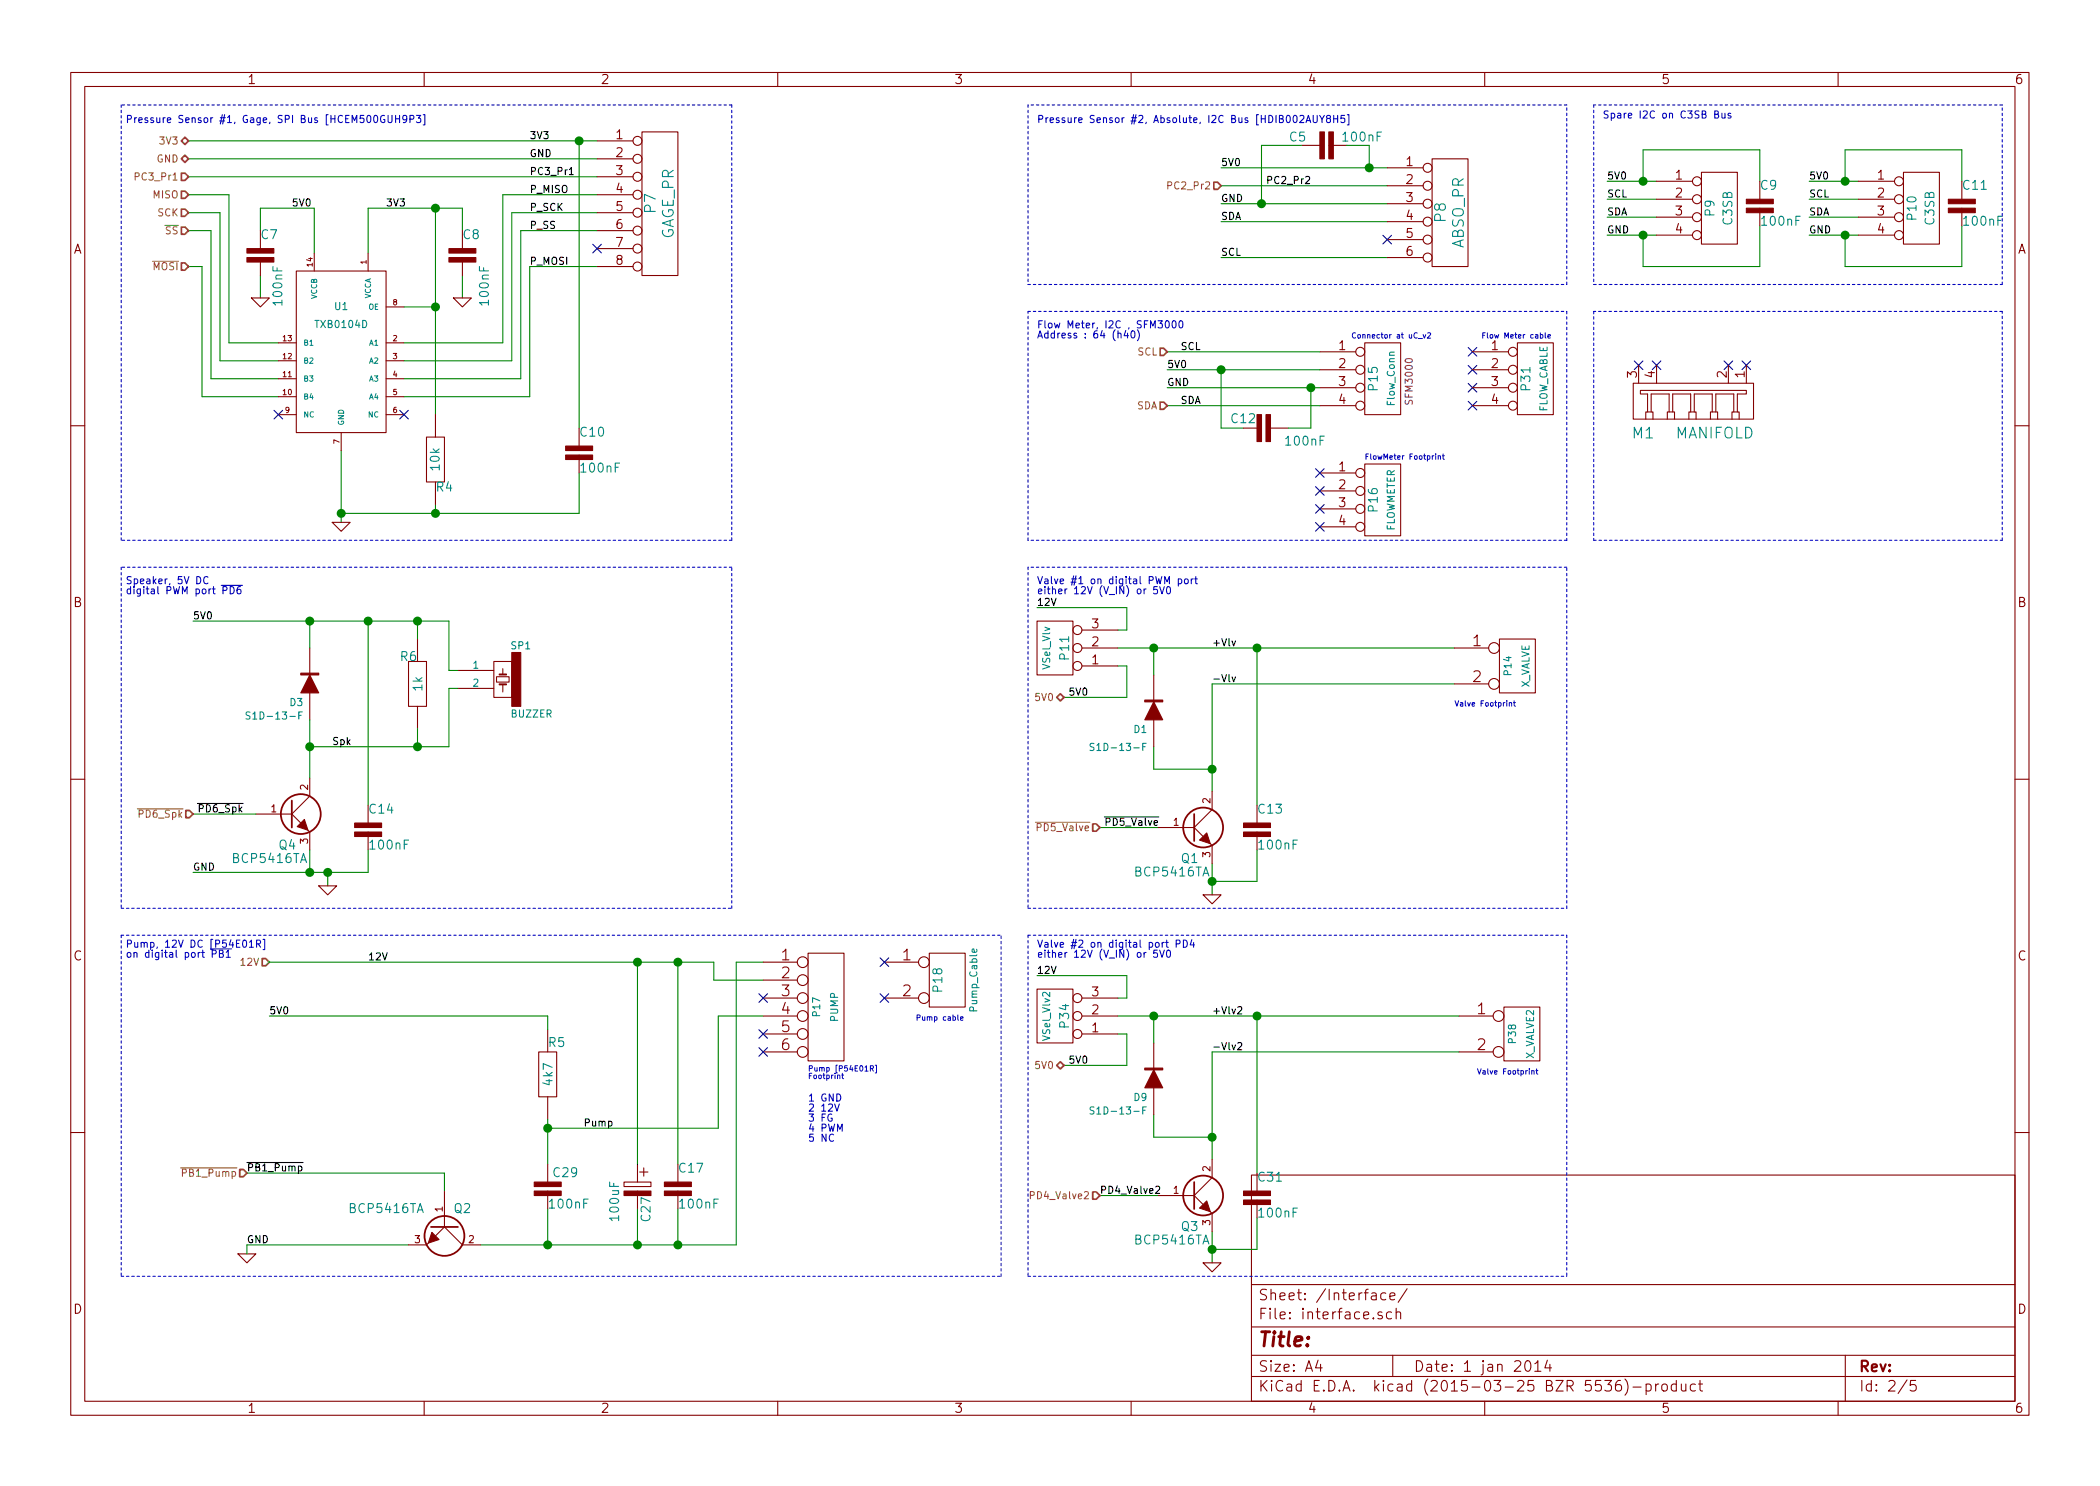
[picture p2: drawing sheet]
EESchema Schematic File Version 2
LIBS:Conn-raspberry
LIBS:power
LIBS:uControl
LIBS:uControl_v3-cache
EELAYER 27 0
EELAYER END
$Descr A4 11693 8268
encoding utf-8
Sheet 2 5
Title ""
Date "1 jan 2014"
Rev ""
Comp ""
Comment1 ""
Comment2 ""
Comment3 ""
Comment4 ""
$EndDescr
Wire Wire Line
	6750 3800 8100 3800
Connection ~ 7000 3600
Connection ~ 6425 3600
Wire Wire Line
	6225 3600 8100 3600
Connection ~ 7025 1125
Wire Wire Line
	7025 1125 7025 800 
Wire Wire Line
	7025 800  7250 800 
Wire Notes Line
	675  575  675  3000
Connection ~ 3225 775 
Wire Wire Line
	3225 2375 3225 775 
Wire Notes Line
	11150 575  8875 575 
Wire Wire Line
	9800 1000 9800 825 
Wire Wire Line
	9800 825  9150 825 
Connection ~ 9150 1000
Wire Wire Line
	9150 825  9150 1000
Wire Wire Line
	8950 1200 9225 1200
Wire Wire Line
	8950 1000 9225 1000
Connection ~ 1900 2850
Wire Wire Line
	2425 2800 2425 2850
Connection ~ 2425 1150
Wire Wire Line
	2250 1700 2425 1700
Connection ~ 6800 2050
Wire Wire Line
	6800 2050 6800 2375
Wire Wire Line
	6800 2375 6925 2375
Connection ~ 7625 925 
Wire Wire Line
	7625 800  7625 925 
Wire Wire Line
	1450 1275 1450 1150
Wire Wire Line
	1450 1150 1750 1150
Wire Wire Line
	2575 1150 2575 1275
Wire Wire Line
	2050 1150 2575 1150
Wire Wire Line
	1900 2500 1900 2900
Wire Wire Line
	1050 1275 1175 1275
Wire Wire Line
	1175 1275 1175 2100
Wire Wire Line
	1175 2100 1550 2100
Wire Wire Line
	1050 1075 1275 1075
Wire Wire Line
	1275 1075 1275 1900
Wire Wire Line
	1275 1900 1550 1900
Wire Wire Line
	2250 2000 2850 2000
Wire Wire Line
	2850 2000 2850 1175
Wire Wire Line
	2850 1175 3325 1175
Wire Wire Line
	2250 2200 2950 2200
Wire Wire Line
	2950 2200 2950 1475
Wire Wire Line
	1375 6925 2275 6925
Wire Wire Line
	2675 6925 4100 6925
Wire Wire Line
	5775 3375 6275 3375
Wire Wire Line
	6275 3375 6275 3500
Wire Wire Line
	6275 3500 6225 3500
Connection ~ 6750 4275
Wire Wire Line
	6425 4150 6425 4275
Wire Wire Line
	6750 4800 6750 4975
Wire Wire Line
	6750 3800 6750 4400
Wire Wire Line
	6500 2150 7350 2150
Wire Wire Line
	6500 1950 7350 1950
Wire Wire Line
	2950 1475 3325 1475
Wire Wire Line
	3325 875  1050 875 
Wire Wire Line
	1050 775  3325 775 
Wire Wire Line
	1050 975  3325 975 
Wire Wire Line
	6500 2050 7350 2050
Wire Wire Line
	6450 4600 6125 4600
Wire Wire Line
	3050 6725 3050 6925
Wire Wire Line
	6425 3750 6425 3600
Wire Wire Line
	6425 4275 6750 4275
Wire Wire Line
	6225 3700 6275 3700
Wire Wire Line
	6275 3700 6275 3875
Wire Wire Line
	6275 3875 5925 3875
Wire Wire Line
	7300 2375 7300 2150
Connection ~ 7300 2150
Wire Wire Line
	7000 4725 7000 4900
Wire Wire Line
	7000 4900 6750 4900
Connection ~ 6750 4900
Wire Wire Line
	6800 1125 7725 1125
Wire Wire Line
	6800 925  7725 925 
Wire Wire Line
	7725 1025 6800 1025
Wire Wire Line
	6800 1225 7725 1225
Wire Wire Line
	6800 1425 7725 1425
Wire Wire Line
	3325 1275 2900 1275
Wire Wire Line
	2900 1275 2900 2100
Wire Wire Line
	2900 2100 2250 2100
Wire Wire Line
	3325 1075 2800 1075
Wire Wire Line
	2800 1075 2800 1900
Wire Wire Line
	2800 1900 2250 1900
Wire Wire Line
	1550 2000 1225 2000
Wire Wire Line
	1225 2000 1225 1175
Wire Wire Line
	1225 1175 1050 1175
Wire Wire Line
	1550 2200 1125 2200
Wire Wire Line
	1125 2200 1125 1475
Wire Wire Line
	1125 1475 1050 1475
Wire Wire Line
	2050 1150 2050 1400
Wire Wire Line
	1750 1150 1750 1400
Wire Wire Line
	2575 1525 2575 1650
Wire Wire Line
	1450 1525 1450 1650
Wire Wire Line
	6500 2250 7350 2250
Wire Wire Line
	2425 1150 2425 2300
Connection ~ 2425 1700
Wire Notes Line
	8725 5050 8725 3150
Wire Notes Line
	5725 3150 5725 5050
Wire Wire Line
	8950 1100 9225 1100
Wire Wire Line
	8950 1300 9225 1300
Wire Wire Line
	9150 1300 9150 1475
Connection ~ 9150 1300
Wire Wire Line
	9150 1475 9800 1475
Wire Wire Line
	9800 1475 9800 1250
Wire Wire Line
	3225 2850 3225 2625
Wire Wire Line
	1900 2850 3225 2850
Connection ~ 2425 2850
Wire Notes Line
	4075 575  4075 3000
Wire Wire Line
	10925 1250 10925 1475
Wire Wire Line
	10925 1475 10275 1475
Connection ~ 10275 1300
Wire Wire Line
	10275 1475 10275 1300
Wire Wire Line
	10075 1300 10350 1300
Wire Wire Line
	10075 1100 10350 1100
Wire Wire Line
	10075 1000 10350 1000
Wire Wire Line
	10075 1200 10350 1200
Wire Wire Line
	10275 1000 10275 825 
Connection ~ 10275 1000
Wire Wire Line
	10275 825  10925 825 
Wire Wire Line
	10925 825  10925 1000
Wire Wire Line
	7000 3600 7000 4475
Wire Notes Line
	11150 1725 8875 1725
$Comp
L C_POL_1 C27
U 1 1
P 3550 6575
F 0 "C27" V 3600 6350 50  0000 L CNN
F 1 "100uF" V 3425 6350 50  0000 L CNN
F 2 "C_ELCO_SMD" H 3150 6550 50  0001 C CNN
F 3 "" H 3550 6575 60  0001 C CNN
F 4 "CAP ALUM 100UF 16V 20% RADIAL" H 3550 6775 60  0001 L CNN "Field4"
F 5 "100u,16V" H 3550 6875 60  0001 L CNN "Field5"
F 6 "Radial, Can, 6.3mm dia" H 3550 6975 60  0001 L CNN "Field6"
F 7 "Panasonic Electronic Components" H 3550 7075 60  0001 L CNN "Field7"
F 8 "ECE-A1CKA101" H 3550 7175 60  0001 L CNN "Field8"
F 9 "Digikey" H 3550 7275 60  0001 L CNN "Field9"
F 10 "P833-ND" H 3550 7375 60  0001 L CNN "Field10"
F 11 "http://www.digikey.com/product-detail/en/ECE-A1CKA101/P833-ND/44757?cur=USD" H 3550 7475 60  0001 L CNN "Field11"
	1    3550 6575
	1    0    0    -1  
$EndComp
Text Notes 8250 1875 0    30   ~ 0
Flow Meter cable
NoConn ~ 8200 2250
NoConn ~ 8200 2150
NoConn ~ 8200 2050
NoConn ~ 8200 1950
$Comp
L CONN_4 P9
U 1 1
P 9575 1150
F 0 "P9" V 9525 1150 50  0000 C CNN
F 1 "C3SB" V 9625 1150 50  0000 C CNN
F 2 "pin_strip_4-90" H 9575 1150 60  0001 C CNN
F 3 "" H 9575 1150 60  0001 C CNN
F 4 "CONN HEADER 16POS .100 R/A 30AU" H 9575 1250 60  0001 L CNN "Field4"
F 5 "Header, Unshrouded, Male pin," H 9575 1350 60  0001 L CNN "Field5"
F 6 "0.1\" right angle" H 9575 1450 60  0001 L CNN "Field6"
F 7 "FCI" H 9575 1550 60  0001 L CNN "Field7"
F 8 "68016-116HLF" H 9575 1650 60  0001 L CNN "Field8"
F 9 "Digikey" H 9575 1750 60  0001 L CNN "Field9"
F 10 "609-3317-ND" H 9575 1850 60  0001 L CNN "Field10"
F 11 "http://www.digikey.com/product-detail/en/68016-116HLF/609-3317-ND/1878554" H 9575 1950 60  0001 L CNN "Field11"
	1    9575 1150
	1    0    0    -1  
$EndComp
$Comp
L TXB0104D U1
U 1 1
P 1900 2100
F 0 "U1" H 1900 2500 40  0000 C CNN
F 1 "TXB0104D" H 1900 2400 40  0000 C CNN
F 2 "TXB0104D" H 1900 2500 40  0001 C CNN
F 3 "" H 1900 2100 60  0001 C CNN
F 4 "IC VOLT-LEVEL TRANSLATOR 14-SOIC" H 1900 2600 60  0001 L CNN "Field4"
F 5 "Translator, Bidirectional" H 1900 2700 60  0001 L CNN "Field5"
F 6 "14-SOIC (0.154\", 3.90mm Width)" H 1900 2800 60  0001 L CNN "Field6"
F 7 "Texas Instruments" H 1900 2900 60  0001 L CNN "Field7"
F 8 "TXB0104DR" H 1900 3000 60  0001 L CNN "Field8"
F 9 "Digikey" H 1900 3100 60  0001 L CNN "Field9"
F 10 "296-21928-1-ND" H 1900 3200 60  0001 L CNN "Field10"
F 11 "http://www.digikey.com/product-detail/en/TXB0104DR/296-21928-1-ND/1629281" H 1900 3300 60  0001 L CNN "Field11"
	1    1900 2100
	-1   0    0    -1  
$EndComp
$Comp
L R_10K R4
U 1 1
P 2425 2550
F 0 "R4" H 2375 2700 50  0000 C CNN
F 1 "10k" V 2430 2550 50  0000 C CNN
F 2 "r_0805" V 2530 2550 50  0001 C CNN
F 3 "" H 2425 2550 60  0001 C CNN
F 4 "RES 10K OHM 1/8W 5% CF AXIAL" H 2425 2650 60  0001 L CNN "Field4"
F 5 "0.125W, 1/8W" H 2425 2750 60  0001 L CNN "Field5"
F 6 "Axial" H 2425 2850 60  0001 L CNN "Field6"
F 7 "Stackpole Electronics Inc" H 2425 2950 60  0001 L CNN "Field7"
F 8 "CF18JT10K0" H 2425 3050 60  0001 L CNN "Field8"
F 9 "Digikey" H 2425 3150 60  0001 L CNN "Field9"
F 10 "CF18JT10K0CT-ND" H 2425 3250 60  0001 L CNN "Field10"
F 11 "http://www.digikey.com/product-detail/en/CF18JT10K0/CF18JT10K0CT-ND/2022766?cur=USD" H 2425 3350 60  0001 L CNN "Field11"
	1    2425 2550
	-1   0    0    1   
$EndComp
$Comp
L NPN_TIP112G Q1
U 1 1
P 6650 4600
F 0 "Q1" H 6625 4425 50  0000 C CNN
F 1 "BCP5416TA" H 6525 4350 50  0000 C CNN
F 2 "SOT223" H 6840 4600 30  0001 C CNN
F 3 "" H 6650 4600 60  0001 C CNN
F 4 "TRANS DARL NPN 2A 100V TO220AB" H 6650 4600 60  0001 L CNN "Field4"
F 5 "2A, 100V, 2W" H 6650 4700 60  0001 L CNN "Field5"
F 6 "TO-220-3" H 6650 4800 60  0001 L CNN "Field6"
F 7 "ON Semiconductor" H 6650 4900 60  0001 L CNN "Field7"
F 8 "TIP112G" H 6650 5000 60  0001 L CNN "Field8"
F 9 "Digikey" H 6650 5100 60  0001 L CNN "Field9"
F 10 "TIP112GOS-ND" H 6650 5200 60  0001 L CNN "Field10"
F 11 "http://www.digikey.com/scripts/dksearch/dksus.dll?vendor=0&keywords=TIP112G" H 6650 5300 60  0001 L CNN "Field11"
	1    6650 4600
	1    0    0    -1  
$EndComp
$Comp
L PUMP P17
U 1 1
P 4600 5600
F 0 "P17" V 4550 5600 40  0000 C CNN
F 1 "PUMP" V 4650 5600 40  0000 C CNN
F 2 "Pump_P54E01R_02" V 4750 5600 60  0001 C CNN
F 3 "" H 4600 5600 60  0001 C CNN
F 4 "http://www.xavitech.com/products" H 4600 6400 60  0001 L CNN "Field11"
	1    4600 5600
	1    0    0    -1  
$EndComp
$Comp
L FLOWMETER P16
U 1 1
P 7700 2775
F 0 "P16" V 7650 2775 50  0000 C CNN
F 1 "FLOWMETER" V 7750 2775 40  0000 C CNN
F 2 "FlowMeter_SFM3000" V 7850 2775 40  0001 C CNN
F 3 "" H 7700 2775 60  0001 C CNN
	1    7700 2775
	1    0    0    -1  
$EndComp
$Comp
L X_VALVE P14
U 1 1
P 8450 3700
F 0 "P14" V 8400 3700 40  0000 C CNN
F 1 "X_VALVE" V 8500 3700 40  0000 C CNN
F 2 "X_Valve_2" H 8450 3700 60  0001 L CNN
F 3 "" H 8450 3700 60  0001 C CNN
F 4 "Miniature Pneumatic Solenoid Valve" H 8450 3800 60  0001 L CNN "Field4"
F 5 "3 Port, Direct-acting poppet style" H 8450 3900 60  0001 L CNN "Field5"
F 6 "8mm Solenoid Valve" H 8450 4000 60  0001 L CNN "Field6"
F 7 "Parker Hannifin Corporation" H 8450 4100 60  0001 L CNN "Field7"
F 8 "X-1-05-S-F" H 8450 4200 60  0001 L CNN "Field8"
F 9 "Parker Hannifin Corporation" H 8450 4300 60  0001 L CNN "Field9"
F 10 "X-1-05-S-F" H 8450 4400 60  0001 L CNN "Field10"
F 11 "http://ph.parker.com/webapp/wcs/stores/servlet/Product2_10151_12051_12163_-1_14107_14097___ProductDisplay" H 8450 4500 60  0001 L CNN "Field11"
	1    8450 3700
	1    0    0    -1  
$EndComp
$Comp
L ABSO_PR P8
U 1 1
P 8075 1175
F 0 "P8" V 8025 1175 60  0000 C CNN
F 1 "ABSO_PR" V 8125 1175 60  0000 C CNN
F 2 "HDIB002AUY8H5" V 8250 875 60  0001 L CNN
F 3 "" H 8075 1175 60  0001 C CNN
F 4 "Amplified pressure sensor" H 8075 1175 60  0001 L CNN "Field4"
F 5 "HDI Series" H 8075 1275 60  0001 L CNN "Field5"
F 6 "SMD, 1 port axial" H 8075 1375 60  0001 L CNN "Field6"
F 7 "SensorTechnics" H 8075 1475 60  0001 L CNN "Field7"
F 8 "HDIB002AUY8H5" H 8075 1575 60  0001 L CNN "Field8"
F 9 "SensorTechnics" H 8075 1675 60  0001 L CNN "Field9"
F 10 "HDIB002AUY8H5" H 8075 1775 60  0001 L CNN "Field10"
F 11 "http://www.sensortechnics.com/en/products/pressure-sensors-and-transmitters/amplified-pressure-sensors/hdi/" H 8075 1875 60  0001 L CNN "Field11"
	1    8075 1175
	1    0    0    -1  
$EndComp
$Comp
L GAGE_PR P7
U 1 1
P 3675 1125
F 0 "P7" V 3625 1125 60  0000 C CNN
F 1 "GAGE_PR" V 3725 1125 60  0000 C CNN
F 2 "HCEM500GUH9P3" V 3850 1125 60  0001 C CNN
F 3 "" H 3675 1125 60  0001 C CNN
F 4 "Miniature amplified pressure sensor" H 3675 1225 60  0001 L CNN "Field4"
F 5 "HCE Series" H 3675 1325 60  0001 L CNN "Field5"
F 6 "SMD single port, barbed port" H 3675 1425 60  0001 L CNN "Field6"
F 7 "SensorTechnics" H 3675 1525 60  0001 L CNN "Field7"
F 8 "HCEM500GUH9P3" H 3675 1625 60  0001 L CNN "Field8"
F 9 "SensorTechnics" H 3675 1725 60  0001 L CNN "Field9"
F 10 "HCEM500GUH9P3" H 3675 1825 60  0001 L CNN "Field10"
F 11 "http://www.sensortechnics.com/en/products/pressure-sensors-and-transmitters/amplified-pressure-sensors/hce/" H 3675 1925 60  0001 L CNN "Field11"
	1    3675 1125
	1    0    0    -1  
$EndComp
$Comp
L D_1N4001 D1
U 1 1
P 6425 3950
F 0 "D1" V 6325 4025 40  0000 C CNN
F 1 "S1D-13-F" V 6225 4150 40  0000 C CNN
F 2 "diode-DO214AC" V 6350 4100 40  0001 C CNN
F 3 "" H 6425 3950 60  0001 C CNN
F 4 "DIODE GEN PURPOSE 50V 1A DO41" H 6425 4150 60  0001 L CNN "Field4"
F 5 "50V, 1A" H 6425 4250 60  0001 L CNN "Field5"
F 6 "DO-204AL, DO-41, Axial" H 6425 4350 60  0001 L CNN "Field6"
F 7 "Fairchild Semiconductor" H 6425 4450 60  0001 L CNN "Field7"
F 8 "1N4001" H 6425 4550 60  0001 L CNN "Field8"
F 9 "Digikey" H 6425 4650 60  0001 L CNN "Field9"
F 10 "1N4001FSCT-ND" H 6425 4750 60  0001 L CNN "Field10"
F 11 "http://www.digikey.com/product-detail/en/1N4001/1N4001FSCT-ND/1532742" H 6425 4850 60  0001 L CNN "Field11"
	1    6425 3950
	0    -1   -1   0   
$EndComp
$Comp
L C C5
U 1 1
P 7375 800
F 0 "C5" V 7425 900 50  0000 L CNN
F 1 "100nF" V 7425 475 50  0000 L CNN
F 2 "c_0805" H 7375 800 50  0001 C CNN
F 3 "" H 7375 800 60  0001 C CNN
F 4 "CAP FILM 0.1UF 63VDC RADIAL" H 7375 1000 60  0001 L CNN "Field4"
F 5 "100nF, 63V" H 7375 1100 60  0001 L CNN "Field5"
F 6 "R82" H 7375 1200 60  0001 L CNN "Field6"
F 7 "Kemet" H 7375 1300 60  0001 L CNN "Field7"
F 8 "R82DC3100AA50J" H 7375 1400 60  0001 L CNN "Field8"
F 9 "Digikey" H 7375 1500 60  0001 L CNN "Field9"
F 10 "399-5863-ND" H 7375 1600 60  0001 L CNN "Field10"
F 11 "http://www.digikey.com/product-detail/en/R82DC3100AA50J/399-5863-ND/2571298?cur=USD" H 7375 1700 60  0001 L CNN "Field11"
	1    7375 800 
	0    -1   -1   0   
$EndComp
$Comp
L C C17
U 1 1
P 3775 6600
F 0 "C17" H 3775 6700 50  0000 L CNN
F 1 "100nF" H 3775 6500 50  0000 L CNN
F 2 "c_0805" H 3775 6600 50  0001 C CNN
F 3 "" H 3775 6600 60  0001 C CNN
F 4 "CAP FILM 0.1UF 63VDC RADIAL" H 3775 6800 60  0001 L CNN "Field4"
F 5 "100nF, 63V" H 3775 6900 60  0001 L CNN "Field5"
F 6 "R82" H 3775 7000 60  0001 L CNN "Field6"
F 7 "Kemet" H 3775 7100 60  0001 L CNN "Field7"
F 8 "R82DC3100AA50J" H 3775 7200 60  0001 L CNN "Field8"
F 9 "Digikey" H 3775 7300 60  0001 L CNN "Field9"
F 10 "399-5863-ND" H 3775 7400 60  0001 L CNN "Field10"
F 11 "http://www.digikey.com/product-detail/en/R82DC3100AA50J/399-5863-ND/2571298?cur=USD" H 3775 7500 60  0001 L CNN "Field11"
	1    3775 6600
	1    0    0    -1  
$EndComp
$Comp
L C C13
U 1 1
P 7000 4600
F 0 "C13" H 7000 4700 50  0000 L CNN
F 1 "100nF" H 7000 4500 50  0000 L CNN
F 2 "c_0805" H 7000 4600 50  0001 C CNN
F 3 "" H 7000 4600 60  0001 C CNN
F 4 "CAP FILM 0.1UF 63VDC RADIAL" H 7000 4800 60  0001 L CNN "Field4"
F 5 "100nF, 63V" H 7000 4900 60  0001 L CNN "Field5"
F 6 "R82" H 7000 5000 60  0001 L CNN "Field6"
F 7 "Kemet" H 7000 5100 60  0001 L CNN "Field7"
F 8 "R82DC3100AA50J" H 7000 5200 60  0001 L CNN "Field8"
F 9 "Digikey" H 7000 5300 60  0001 L CNN "Field9"
F 10 "399-5863-ND" H 7000 5400 60  0001 L CNN "Field10"
F 11 "http://www.digikey.com/product-detail/en/R82DC3100AA50J/399-5863-ND/2571298?cur=USD" H 7000 5500 60  0001 L CNN "Field11"
	1    7000 4600
	1    0    0    -1  
$EndComp
$Comp
L C C12
U 1 1
P 7050 2375
F 0 "C12" V 7000 2175 50  0000 L CNN
F 1 "100nF" V 7125 2475 50  0000 L CNN
F 2 "c_0805" H 7050 2375 50  0001 C CNN
F 3 "" H 7050 2375 60  0001 C CNN
F 4 "CAP FILM 0.1UF 63VDC RADIAL" H 7050 2575 60  0001 L CNN "Field4"
F 5 "100nF, 63V" H 7050 2675 60  0001 L CNN "Field5"
F 6 "R82" H 7050 2775 60  0001 L CNN "Field6"
F 7 "Kemet" H 7050 2875 60  0001 L CNN "Field7"
F 8 "R82DC3100AA50J" H 7050 2975 60  0001 L CNN "Field8"
F 9 "Digikey" H 7050 3075 60  0001 L CNN "Field9"
F 10 "399-5863-ND" H 7050 3175 60  0001 L CNN "Field10"
F 11 "http://www.digikey.com/product-detail/en/R82DC3100AA50J/399-5863-ND/2571298?cur=USD" H 7050 3275 60  0001 L CNN "Field11"
	1    7050 2375
	0    1    1    0   
$EndComp
$Comp
L C C11
U 1 1
P 10925 1125
F 0 "C11" H 10925 1225 50  0000 L CNN
F 1 "100nF" H 10925 1025 50  0000 L CNN
F 2 "c_0805" H 10925 1125 50  0001 C CNN
F 3 "" H 10925 1125 60  0001 C CNN
F 4 "CAP FILM 0.1UF 63VDC RADIAL" H 10925 1325 60  0001 L CNN "Field4"
F 5 "100nF, 63V" H 10925 1425 60  0001 L CNN "Field5"
F 6 "R82" H 10925 1525 60  0001 L CNN "Field6"
F 7 "Kemet" H 10925 1625 60  0001 L CNN "Field7"
F 8 "R82DC3100AA50J" H 10925 1725 60  0001 L CNN "Field8"
F 9 "Digikey" H 10925 1825 60  0001 L CNN "Field9"
F 10 "399-5863-ND" H 10925 1925 60  0001 L CNN "Field10"
F 11 "http://www.digikey.com/product-detail/en/R82DC3100AA50J/399-5863-ND/2571298?cur=USD" H 10925 2025 60  0001 L CNN "Field11"
	1    10925 1125
	1    0    0    -1  
$EndComp
$Comp
L C C10
U 1 1
P 3225 2500
F 0 "C10" H 3225 2600 50  0000 L CNN
F 1 "100nF" H 3225 2400 50  0000 L CNN
F 2 "c_0805" H 3225 2500 50  0001 C CNN
F 3 "" H 3225 2500 60  0001 C CNN
F 4 "CAP FILM 0.1UF 63VDC RADIAL" H 3225 2700 60  0001 L CNN "Field4"
F 5 "100nF, 63V" H 3225 2800 60  0001 L CNN "Field5"
F 6 "R82" H 3225 2900 60  0001 L CNN "Field6"
F 7 "Kemet" H 3225 3000 60  0001 L CNN "Field7"
F 8 "R82DC3100AA50J" H 3225 3100 60  0001 L CNN "Field8"
F 9 "Digikey" H 3225 3200 60  0001 L CNN "Field9"
F 10 "399-5863-ND" H 3225 3300 60  0001 L CNN "Field10"
F 11 "http://www.digikey.com/product-detail/en/R82DC3100AA50J/399-5863-ND/2571298?cur=USD" H 3225 3400 60  0001 L CNN "Field11"
	1    3225 2500
	1    0    0    -1  
$EndComp
$Comp
L C C9
U 1 1
P 9800 1125
F 0 "C9" H 9800 1225 50  0000 L CNN
F 1 "100nF" H 9800 1025 50  0000 L CNN
F 2 "c_0805" H 9800 1125 50  0001 C CNN
F 3 "" H 9800 1125 60  0001 C CNN
F 4 "CAP FILM 0.1UF 63VDC RADIAL" H 9800 1325 60  0001 L CNN "Field4"
F 5 "100nF, 63V" H 9800 1425 60  0001 L CNN "Field5"
F 6 "R82" H 9800 1525 60  0001 L CNN "Field6"
F 7 "Kemet" H 9800 1625 60  0001 L CNN "Field7"
F 8 "R82DC3100AA50J" H 9800 1725 60  0001 L CNN "Field8"
F 9 "Digikey" H 9800 1825 60  0001 L CNN "Field9"
F 10 "399-5863-ND" H 9800 1925 60  0001 L CNN "Field10"
F 11 "http://www.digikey.com/product-detail/en/R82DC3100AA50J/399-5863-ND/2571298?cur=USD" H 9800 2025 60  0001 L CNN "Field11"
	1    9800 1125
	1    0    0    -1  
$EndComp
$Comp
L C C8
U 1 1
P 2575 1400
F 0 "C8" H 2575 1500 50  0000 L CNN
F 1 "100nF" V 2700 1100 50  0000 L CNN
F 2 "c_0805" H 2575 1400 50  0001 C CNN
F 3 "" H 2575 1400 60  0001 C CNN
F 4 "CAP FILM 0.1UF 63VDC RADIAL" H 2575 1600 60  0001 L CNN "Field4"
F 5 "100nF, 63V" H 2575 1700 60  0001 L CNN "Field5"
F 6 "R82" H 2575 1800 60  0001 L CNN "Field6"
F 7 "Kemet" H 2575 1900 60  0001 L CNN "Field7"
F 8 "R82DC3100AA50J" H 2575 2000 60  0001 L CNN "Field8"
F 9 "Digikey" H 2575 2100 60  0001 L CNN "Field9"
F 10 "399-5863-ND" H 2575 2200 60  0001 L CNN "Field10"
F 11 "http://www.digikey.com/product-detail/en/R82DC3100AA50J/399-5863-ND/2571298?cur=USD" H 2575 2300 60  0001 L CNN "Field11"
	1    2575 1400
	1    0    0    -1  
$EndComp
$Comp
L C C7
U 1 1
P 1450 1400
F 0 "C7" H 1450 1500 50  0000 L CNN
F 1 "100nF" V 1550 1100 50  0000 L CNN
F 2 "c_0805" H 1450 1400 50  0001 C CNN
F 3 "" H 1450 1400 60  0001 C CNN
F 4 "CAP FILM 0.1UF 63VDC RADIAL" H 1450 1600 60  0001 L CNN "Field4"
F 5 "100nF, 63V" H 1450 1700 60  0001 L CNN "Field5"
F 6 "R82" H 1450 1800 60  0001 L CNN "Field6"
F 7 "Kemet" H 1450 1900 60  0001 L CNN "Field7"
F 8 "R82DC3100AA50J" H 1450 2000 60  0001 L CNN "Field8"
F 9 "Digikey" H 1450 2100 60  0001 L CNN "Field9"
F 10 "399-5863-ND" H 1450 2200 60  0001 L CNN "Field10"
F 11 "http://www.digikey.com/product-detail/en/R82DC3100AA50J/399-5863-ND/2571298?cur=USD" H 1450 2300 60  0001 L CNN "Field11"
	1    1450 1400
	1    0    0    -1  
$EndComp
Text Label 6750 3600 0    40   ~ 0
+Vlv
Text Label 6575 2250 0    40   ~ 0
SDA
NoConn ~ 9725 2025
NoConn ~ 9625 2025
NoConn ~ 9225 2025
NoConn ~ 9125 2025
$Comp
L MANIFOLD M1
U 1 1
P 9425 2225
F 0 "M1" V 9250 2500 60  0000 C CNN
F 1 "MANIFOLD" V 9250 2100 60  0000 C CNN
F 2 "" H 9075 2375 60  0001 C CNN
F 3 "" H 9425 2225 60  0001 C CNN
	1    9425 2225
	0    -1   -1   0   
$EndComp
NoConn ~ 7350 2925
NoConn ~ 7350 2825
NoConn ~ 7350 2725
NoConn ~ 7350 2625
NoConn ~ 7725 1325
Text Label 6800 1225 0    40   ~ 0
SDA
$Comp
L CONN_4 P10
U 1 1
P 10700 1150
F 0 "P10" V 10650 1150 50  0000 C CNN
F 1 "C3SB" V 10750 1150 50  0000 C CNN
F 2 "pin_strip_4-90" V 10850 1150 50  0001 C CNN
F 3 "" H 10700 1150 60  0001 C CNN
	1    10700 1150
	1    0    0    -1  
$EndComp
Text Label 10075 1100 0    40   ~ 0
SCL
Text Label 10075 1200 0    40   ~ 0
SDA
Text Label 10075 1300 0    40   ~ 0
GND
Text Label 10075 1000 0    40   ~ 0
5V0
Text Notes 8925 650  0    40   ~ 0
Spare I2C on C3SB Bus
Text Label 8950 1000 0    40   ~ 0
5V0
Text Label 8950 1300 0    40   ~ 0
GND
Text Label 8950 1200 0    40   ~ 0
SDA
Text Label 8950 1100 0    40   ~ 0
SCL
$Comp
L GND #PWR06
U 1 1
P 2575 1650
F 0 "#PWR06" H 2575 1650 30  0001 C CNN
F 1 "GND" H 2575 1580 30  0001 C CNN
F 2 "" H 2575 1650 60  0001 C CNN
F 3 "" H 2575 1650 60  0001 C CNN
	1    2575 1650
	1    0    0    -1  
$EndComp
$Comp
L GND #PWR07
U 1 1
P 1450 1650
F 0 "#PWR07" H 1450 1650 30  0001 C CNN
F 1 "GND" H 1450 1580 30  0001 C CNN
F 2 "" H 1450 1650 60  0001 C CNN
F 3 "" H 1450 1650 60  0001 C CNN
	1    1450 1650
	1    0    0    -1  
$EndComp
$Comp
L GND #PWR08
U 1 1
P 1900 2900
F 0 "#PWR08" H 1900 2900 30  0001 C CNN
F 1 "GND" H 1900 2830 30  0001 C CNN
F 2 "" H 1900 2900 60  0001 C CNN
F 3 "" H 1900 2900 60  0001 C CNN
	1    1900 2900
	1    0    0    -1  
$EndComp
NoConn ~ 2250 2300
NoConn ~ 1550 2300
Text Label 1625 1150 0    40   ~ 0
5V0
Text Label 2150 1150 0    40   ~ 0
3V3
Text Label 6800 1125 0    40   ~ 0
GND
Text Label 7050 1025 0    40   ~ 0
PC2_Pr2
Text Label 6800 1425 0    40   ~ 0
SCL
Text Notes 5775 675  0    40   ~ 0
Pressure Sensor #2, Absolute, I2C Bus [HDIB002AUY8H5]
Text HLabel 6800 1025 0    40   Input ~ 0
PC2_Pr2
Text Label 6800 925  0    40   ~ 0
5V0
Text HLabel 5925 3875 0    40   BiDi ~ 0
5V0
Text Label 6750 3800 0    40   ~ 0
-Vlv
Text Label 5950 3875 0    40   ~ 0
5V0
$Comp
L CONN_3 P11
U 1 1
P 5875 3600
F 0 "P11" V 5825 3600 50  0000 C CNN
F 1 "VSel_Vlv" V 5925 3600 40  0000 C CNN
F 2 "Header_3" V 6025 3600 40  0001 C CNN
F 3 "" H 5875 3600 60  0001 C CNN
	1    5875 3600
	-1   0    0    1   
$EndComp
Text HLabel 6125 4600 0    40   Input ~ 0
~PD5_Valve
Text HLabel 1500 5350 0    40   Input ~ 0
12V
Text HLabel 6500 1950 0    40   Input ~ 0
SCL
Text HLabel 6500 2250 0    40   Input ~ 0
SDA
Text HLabel 1050 1475 0    40   Input ~ 0
~MOSI
Text HLabel 1050 1275 0    40   Input ~ 0
~SS
Text HLabel 1050 1175 0    40   Input ~ 0
SCK
Text HLabel 1050 1075 0    40   Input ~ 0
MISO
Text HLabel 1050 975  0    40   Input ~ 0
PC3_Pr1
Text HLabel 1050 875  0    40   BiDi ~ 0
GND
Text HLabel 1050 775  0    40   BiDi ~ 0
3V3
Text Label 6150 4600 0    40   ~ 0
~PD5_Valve
Text Notes 5775 3225 0    40   ~ 0
Valve #1 on digital PWM port\neither 12V (V_IN) or 5V0
Text Notes 5775 1800 0    40   ~ 0
Flow Meter, I2C , SFM3000\nAddress : 64 (h40)
Text Notes 700  675  0    40   ~ 0
Pressure Sensor #1, Gage, SPI Bus [HCEM500GUH9P3]
Text Label 5775 3375 0    40   ~ 0
12V
$Comp
L GND #PWR09
U 1 1
P 6750 4975
F 0 "#PWR09" H 6750 4975 30  0001 C CNN
F 1 "GND" H 6750 4905 30  0001 C CNN
F 2 "" H 6750 4975 60  0001 C CNN
F 3 "" H 6750 4975 60  0001 C CNN
	1    6750 4975
	1    0    0    -1  
$EndComp
$Comp
L GND #PWR010
U 1 1
P 1375 6975
F 0 "#PWR010" H 1375 6975 30  0001 C CNN
F 1 "GND" H 1375 6905 30  0001 C CNN
F 2 "" H 1375 6975 60  0001 C CNN
F 3 "" H 1375 6975 60  0001 C CNN
	1    1375 6975
	1    0    0    -1  
$EndComp
Text Notes 700  5275 0    40   ~ 0
Pump, 12V DC [P54E01R]\non digital port ~PB1
Text Label 1375 6925 0    40   ~ 0
GND
Text Label 2050 5350 0    40   ~ 0
12V
Text Label 6500 2150 0    40   ~ 0
GND
Text Label 6575 1950 0    40   ~ 0
SCL
Text Label 2950 1175 0    40   ~ 0
P_SCK
NoConn ~ 3325 1375
Text Label 2950 1475 0    40   ~ 0
P_MOSI
Text Label 2950 1275 0    40   ~ 0
P_SS
Text Label 2950 1075 0    40   ~ 0
P_MISO
Text Label 2950 975  0    40   ~ 0
PC3_Pr1
Text Label 2950 875  0    40   ~ 0
GND
Text Label 2950 775  0    40   ~ 0
3V3
Text Notes 7600 2550 0    30   ~ 0
FlowMeter Footprint
Text Notes 7525 1875 0    30   ~ 0
Connector at uC_v2
$Comp
L FLOWMETER P15
U 1 1
P 7700 2100
F 0 "P15" V 7650 2100 50  0000 C CNN
F 1 "Flow_Conn" V 7750 2100 40  0000 C CNN
F 2 "Conn_Flow_SFM3000_Male" V 7850 2100 40  0001 C CNN
F 3 "" H 7700 2100 60  0001 C CNN
F 4 "Mass Flow Meter for Gases" H 7700 2200 60  0001 L CNN "Field4"
F 5 "CMOSens EM1" H 7700 2300 60  0001 L CNN "Field5"
F 6 "G3/8 thread (BSPP" H 7700 2400 60  0001 L CNN "Field6"
F 7 "Sensirion" H 7700 2500 60  0001 L CNN "Field7"
F 8 "SFM3000" V 7850 1950 40  0000 L CNN "Field8"
F 9 "Sensirion" H 7700 2700 60  0001 L CNN "Field9"
F 10 "EM1NR4R0V_1A" H 7700 2800 60  0001 L CNN "Field10"
F 11 "http://www.sensirion.com/en/products/mass-flow-meters-for-gases/mass-flow-meter-em1/" H 7700 2900 60  0001 L CNN "Field11"
	1    7700 2100
	1    0    0    -1  
$EndComp
$Comp
L FLOWMETER P31
U 1 1
P 8550 2100
F 0 "P31" V 8500 2100 50  0000 C CNN
F 1 "FLOW_CABLE" V 8600 2100 40  0000 C CNN
F 2 "" V 8700 2100 40  0001 C CNN
F 3 "" H 8550 2100 60  0001 C CNN
F 4 "http://www.sensirion.com/en/products/mass-flow-meters-for-gases/mass-flow-meter-em1/" H 8550 2900 60  0001 L CNN "Field11"
	1    8550 2100
	1    0    0    -1  
$EndComp
Text Notes 4500 5975 0    30   ~ 0
Pump [P54E01R]\nFootprint
Text Notes 5100 5675 0    30   ~ 0
Pump cable
$Comp
L NPN_TIP112G Q2
U 1 1
P 2475 6825
F 0 "Q2" V 2375 6925 50  0000 C CNN
F 1 "BCP5416TA" V 2375 6500 50  0000 C CNN
F 2 "SOT223" H 2665 6825 30  0001 C CNN
F 3 "" H 2475 6825 60  0001 C CNN
F 4 "TRANS DARL NPN 2A 100V TO220AB" H 2475 6825 60  0001 L CNN "Field4"
F 5 "2A, 100V, 2W" H 2475 6925 60  0001 L CNN "Field5"
F 6 "TO-220-3" H 2475 7025 60  0001 L CNN "Field6"
F 7 "ON Semiconductor" H 2475 7125 60  0001 L CNN "Field7"
F 8 "TIP112G" H 2475 7225 60  0001 L CNN "Field8"
F 9 "Digikey" H 2475 7325 60  0001 L CNN "Field9"
F 10 "TIP112GOS-ND" H 2475 7425 60  0001 L CNN "Field10"
F 11 "http://www.digikey.com/scripts/dksearch/dksus.dll?vendor=0&keywords=TIP112G" H 2475 7525 60  0001 L CNN "Field11"
	1    2475 6825
	0    1    1    0   
$EndComp
Wire Wire Line
	1500 5350 3975 5350
Wire Wire Line
	2475 6525 1375 6525
$Comp
L CONN_2 P18
U 1 1
P 5275 5450
F 0 "P18" V 5225 5450 50  0000 C CNN
F 1 "Pump_Cable" V 5425 5450 40  0000 C CNN
F 2 "" V 5425 5450 40  0001 C CNN
F 3 "" H 5275 5450 60  0001 C CNN
	1    5275 5450
	1    0    0    -1  
$EndComp
Wire Wire Line
	7500 800  7625 800 
Wire Wire Line
	6750 5850 8125 5850
Connection ~ 7000 5650
Connection ~ 6425 5650
Wire Wire Line
	6225 5650 8125 5650
Wire Wire Line
	5775 5425 6275 5425
Wire Wire Line
	6275 5425 6275 5550
Wire Wire Line
	6275 5550 6225 5550
Connection ~ 6750 6325
Wire Wire Line
	6425 6200 6425 6325
Wire Wire Line
	6750 6850 6750 7025
Wire Wire Line
	6750 5850 6750 6450
Wire Wire Line
	6450 6650 6125 6650
Wire Wire Line
	6425 5800 6425 5650
Wire Wire Line
	6425 6325 6750 6325
Wire Wire Line
	6225 5750 6275 5750
Wire Wire Line
	6275 5750 6275 5925
Wire Wire Line
	6275 5925 5925 5925
Wire Wire Line
	7000 6775 7000 6950
Wire Wire Line
	7000 6950 6750 6950
Connection ~ 6750 6950
Wire Notes Line
	8725 5200 8725 7100
Wire Notes Line
	5725 5200 5725 7100
Wire Wire Line
	7000 5650 7000 6525
$Comp
L NPN_TIP112G Q3
U 1 1
P 6650 6650
F 0 "Q3" H 6625 6475 50  0000 C CNN
F 1 "BCP5416TA" H 6525 6400 50  0000 C CNN
F 2 "SOT223" H 6840 6650 30  0001 C CNN
F 3 "" H 6650 6650 60  0001 C CNN
F 4 "TRANS DARL NPN 2A 100V TO220AB" H 6650 6650 60  0001 L CNN "Field4"
F 5 "2A, 100V, 2W" H 6650 6750 60  0001 L CNN "Field5"
F 6 "TO-220-3" H 6650 6850 60  0001 L CNN "Field6"
F 7 "ON Semiconductor" H 6650 6950 60  0001 L CNN "Field7"
F 8 "TIP112G" H 6650 7050 60  0001 L CNN "Field8"
F 9 "Digikey" H 6650 7150 60  0001 L CNN "Field9"
F 10 "TIP112GOS-ND" H 6650 7250 60  0001 L CNN "Field10"
F 11 "http://www.digikey.com/scripts/dksearch/dksus.dll?vendor=0&keywords=TIP112G" H 6650 7350 60  0001 L CNN "Field11"
	1    6650 6650
	1    0    0    -1  
$EndComp
$Comp
L X_VALVE P38
U 1 1
P 8475 5750
F 0 "P38" V 8425 5750 40  0000 C CNN
F 1 "X_VALVE2" V 8525 5750 40  0000 C CNN
F 2 "X_Valve_2" H 8475 5750 60  0001 L CNN
F 3 "" H 8475 5750 60  0001 C CNN
F 4 "Miniature Pneumatic Solenoid Valve" H 8475 5850 60  0001 L CNN "Field4"
F 5 "3 Port, Direct-acting poppet style" H 8475 5950 60  0001 L CNN "Field5"
F 6 "8mm Solenoid Valve" H 8475 6050 60  0001 L CNN "Field6"
F 7 "Parker Hannifin Corporation" H 8475 6150 60  0001 L CNN "Field7"
F 8 "X-1-05-S-F" H 8475 6250 60  0001 L CNN "Field8"
F 9 "Parker Hannifin Corporation" H 8475 6350 60  0001 L CNN "Field9"
F 10 "X-1-05-S-F" H 8475 6450 60  0001 L CNN "Field10"
F 11 "http://ph.parker.com/webapp/wcs/stores/servlet/Product2_10151_12051_12163_-1_14107_14097___ProductDisplay" H 8475 6550 60  0001 L CNN "Field11"
	1    8475 5750
	1    0    0    -1  
$EndComp
$Comp
L D_1N4001 D9
U 1 1
P 6425 6000
F 0 "D9" V 6325 6075 40  0000 C CNN
F 1 "S1D-13-F" V 6250 6200 40  0000 C CNN
F 2 "diode-DO214AC" V 6350 6150 40  0001 C CNN
F 3 "" H 6425 6000 60  0001 C CNN
F 4 "DIODE GEN PURPOSE 50V 1A DO41" H 6425 6200 60  0001 L CNN "Field4"
F 5 "50V, 1A" H 6425 6300 60  0001 L CNN "Field5"
F 6 "DO-204AL, DO-41, Axial" H 6425 6400 60  0001 L CNN "Field6"
F 7 "Fairchild Semiconductor" H 6425 6500 60  0001 L CNN "Field7"
F 8 "1N4001" H 6425 6600 60  0001 L CNN "Field8"
F 9 "Digikey" H 6425 6700 60  0001 L CNN "Field9"
F 10 "1N4001FSCT-ND" H 6425 6800 60  0001 L CNN "Field10"
F 11 "http://www.digikey.com/product-detail/en/1N4001/1N4001FSCT-ND/1532742" H 6425 6900 60  0001 L CNN "Field11"
	1    6425 6000
	0    -1   -1   0   
$EndComp
$Comp
L C C31
U 1 1
P 7000 6650
F 0 "C31" H 7000 6750 50  0000 L CNN
F 1 "100nF" H 7000 6550 50  0000 L CNN
F 2 "c_0805" H 7000 6650 50  0001 C CNN
F 3 "" H 7000 6650 60  0001 C CNN
F 4 "CAP FILM 0.1UF 63VDC RADIAL" H 7000 6850 60  0001 L CNN "Field4"
F 5 "100nF, 63V" H 7000 6950 60  0001 L CNN "Field5"
F 6 "R82" H 7000 7050 60  0001 L CNN "Field6"
F 7 "Kemet" H 7000 7150 60  0001 L CNN "Field7"
F 8 "R82DC3100AA50J" H 7000 7250 60  0001 L CNN "Field8"
F 9 "Digikey" H 7000 7350 60  0001 L CNN "Field9"
F 10 "399-5863-ND" H 7000 7450 60  0001 L CNN "Field10"
F 11 "http://www.digikey.com/product-detail/en/R82DC3100AA50J/399-5863-ND/2571298?cur=USD" H 7000 7550 60  0001 L CNN "Field11"
	1    7000 6650
	1    0    0    -1  
$EndComp
Text Label 6750 5650 0    40   ~ 0
+Vlv2
Text HLabel 5925 5925 0    40   BiDi ~ 0
5V0
Text Label 6750 5850 0    40   ~ 0
-Vlv2
Text Label 5950 5925 0    40   ~ 0
5V0
$Comp
L CONN_3 P34
U 1 1
P 5875 5650
F 0 "P34" V 5825 5650 50  0000 C CNN
F 1 "VSel_Vlv2" V 5925 5650 40  0000 C CNN
F 2 "Header_3" V 6025 5650 40  0001 C CNN
F 3 "" H 5875 5650 60  0001 C CNN
	1    5875 5650
	-1   0    0    1   
$EndComp
Text HLabel 6125 6650 0    40   Input ~ 0
PD4_Valve2
Text Label 6125 6650 0    40   ~ 0
PD4_Valve2
Text Notes 5775 5275 0    40   ~ 0
Valve #2 on digital port PD4\neither 12V (V_IN) or 5V0
Text Label 5775 5425 0    40   ~ 0
12V
$Comp
L GND #PWR011
U 1 1
P 6750 7025
F 0 "#PWR011" H 6750 7025 30  0001 C CNN
F 1 "GND" H 6750 6955 30  0001 C CNN
F 2 "" H 6750 7025 60  0001 C CNN
F 3 "" H 6750 7025 60  0001 C CNN
	1    6750 7025
	1    0    0    -1  
$EndComp
Text Label 1375 6525 0    40   ~ 0
~PB1_Pump
Text HLabel 1375 6525 0    40   Input ~ 0
~PB1_Pump
Wire Notes Line
	5725 575  5725 1575
Wire Notes Line
	8725 1575 8725 575 
Wire Wire Line
	7300 2375 7175 2375
Wire Notes Line
	5725 3000 5725 1725
Wire Notes Line
	8725 1725 8725 3000
Wire Wire Line
	2050 4850 2050 4725
Wire Wire Line
	1075 4850 2050 4850
Connection ~ 1825 4850
Wire Wire Line
	1825 4850 1825 4925
$Comp
L C C14
U 1 1
P 2050 4600
F 0 "C14" H 2050 4700 50  0000 L CNN
F 1 "100nF" H 2050 4500 50  0000 L CNN
F 2 "c_0805" H 2050 4600 50  0001 C CNN
F 3 "" H 2050 4600 60  0001 C CNN
F 4 "CAP FILM 0.1UF 63VDC RADIAL" H 2050 4800 60  0001 L CNN "Field4"
F 5 "100nF, 63V" H 2050 4900 60  0001 L CNN "Field5"
F 6 "R82" H 2050 5000 60  0001 L CNN "Field6"
F 7 "Kemet" H 2050 5100 60  0001 L CNN "Field7"
F 8 "R82DC3100AA50J" H 2050 5200 60  0001 L CNN "Field8"
F 9 "Digikey" H 2050 5300 60  0001 L CNN "Field9"
F 10 "399-5863-ND" H 2050 5400 60  0001 L CNN "Field10"
F 11 "http://www.digikey.com/product-detail/en/R82DC3100AA50J/399-5863-ND/2571298?cur=USD" H 2050 5500 60  0001 L CNN "Field11"
	1    2050 4600
	1    0    0    -1  
$EndComp
$Comp
L GND #PWR012
U 1 1
P 1825 4925
F 0 "#PWR012" H 1825 4925 30  0001 C CNN
F 1 "GND" H 1825 4855 30  0001 C CNN
F 2 "" H 1825 4925 60  0001 C CNN
F 3 "" H 1825 4925 60  0001 C CNN
	1    1825 4925
	1    0    0    -1  
$EndComp
Text Notes 700  3225 0    40   ~ 0
Speaker, 5V DC\ndigital PWM port ~PD6
Text Label 1075 4850 0    40   ~ 0
GND
$Comp
L NPN_TIP112G Q4
U 1 1
P 1625 4525
F 0 "Q4" H 1600 4350 50  0000 C CNN
F 1 "BCP5416TA" H 1500 4275 50  0000 C CNN
F 2 "SOT223" H 1815 4525 30  0001 C CNN
F 3 "" H 1625 4525 60  0001 C CNN
F 4 "TRANS DARL NPN 2A 100V TO220AB" H 1625 4525 60  0001 L CNN "Field4"
F 5 "2A, 100V, 2W" H 1625 4625 60  0001 L CNN "Field5"
F 6 "TO-220-3" H 1625 4725 60  0001 L CNN "Field6"
F 7 "ON Semiconductor" H 1625 4825 60  0001 L CNN "Field7"
F 8 "TIP112G" H 1625 4925 60  0001 L CNN "Field8"
F 9 "Digikey" H 1625 5025 60  0001 L CNN "Field9"
F 10 "TIP112GOS-ND" H 1625 5125 60  0001 L CNN "Field10"
F 11 "http://www.digikey.com/scripts/dksearch/dksus.dll?vendor=0&keywords=TIP112G" H 1625 5225 60  0001 L CNN "Field11"
	1    1625 4525
	1    0    0    -1  
$EndComp
$Comp
L D_1N4001 D3
U 1 1
P 1725 3800
F 0 "D3" V 1625 3875 40  0000 C CNN
F 1 "S1D-13-F" V 1550 4000 40  0000 C CNN
F 2 "diode-DO214AC" V 1650 3950 40  0001 C CNN
F 3 "" H 1725 3800 60  0001 C CNN
F 4 "DIODE GEN PURPOSE 50V 1A DO41" H 1725 4000 60  0001 L CNN "Field4"
F 5 "50V, 1A" H 1725 4100 60  0001 L CNN "Field5"
F 6 "DO-204AL, DO-41, Axial" H 1725 4200 60  0001 L CNN "Field6"
F 7 "Fairchild Semiconductor" H 1725 4300 60  0001 L CNN "Field7"
F 8 "1N4001" H 1725 4400 60  0001 L CNN "Field8"
F 9 "Digikey" H 1725 4500 60  0001 L CNN "Field9"
F 10 "1N4001FSCT-ND" H 1725 4600 60  0001 L CNN "Field10"
F 11 "http://www.digikey.com/product-detail/en/1N4001/1N4001FSCT-ND/1532742" H 1725 4700 60  0001 L CNN "Field11"
	1    1725 3800
	0    -1   -1   0   
$EndComp
Wire Wire Line
	1725 3600 1725 3450
Connection ~ 1725 3450
Wire Wire Line
	1725 4000 1725 4325
Wire Wire Line
	1725 4725 1725 4850
Connection ~ 1725 4850
Wire Wire Line
	1075 3450 2500 3450
Wire Wire Line
	2050 3450 2050 4475
Wire Wire Line
	1425 4525 1075 4525
Text Label 1100 4525 0    40   ~ 0
~PD6_Spk
Text HLabel 1075 4525 0    40   Input ~ 0
~PD6_Spk
Wire Notes Line
	675  5200 675  7100
Wire Notes Line
	675  3150 675  5050
Wire Notes Line
	4075 5050 4075 3150
$Comp
L R_10K R6
U 1 1
P 2325 3800
F 0 "R6" H 2275 3950 50  0000 C CNN
F 1 "1k" V 2330 3800 50  0000 C CNN
F 2 "r_0805" V 2430 3800 50  0001 C CNN
F 3 "" H 2325 3800 60  0001 C CNN
F 4 "RES 10K OHM 1/8W 5% CF AXIAL" H 2325 3900 60  0001 L CNN "Field4"
F 5 "0.125W, 1/8W" H 2325 4000 60  0001 L CNN "Field5"
F 6 "Axial" H 2325 4100 60  0001 L CNN "Field6"
F 7 "Stackpole Electronics Inc" H 2325 4200 60  0001 L CNN "Field7"
F 8 "CF18JT10K0" H 2325 4300 60  0001 L CNN "Field8"
F 9 "Digikey" H 2325 4400 60  0001 L CNN "Field9"
F 10 "CF18JT10K0CT-ND" H 2325 4500 60  0001 L CNN "Field10"
F 11 "http://www.digikey.com/product-detail/en/CF18JT10K0/CF18JT10K0CT-ND/2022766?cur=USD" H 2325 4600 60  0001 L CNN "Field11"
	1    2325 3800
	1    0    0    -1  
$EndComp
$Comp
L BUZZER SP1
U 1 1
P 2850 3775
F 0 "SP1" H 2900 3960 40  0000 C CNN
F 1 "BUZZER" H 2960 3580 40  0000 C CNN
F 2 "Speaker" H 2850 3775 60  0001 C CNN
F 3 "" H 2850 3775 60  0000 C CNN
	1    2850 3775
	1    0    0    -1  
$EndComp
Wire Wire Line
	2550 3725 2500 3725
Wire Wire Line
	2500 3725 2500 3450
Wire Wire Line
	2325 3450 2325 3550
Wire Wire Line
	2325 4050 2325 4150
Wire Wire Line
	1725 4150 2500 4150
Wire Wire Line
	2500 4150 2500 3825
Wire Wire Line
	2500 3825 2550 3825
Connection ~ 1725 4150
Connection ~ 2325 4150
Wire Notes Line
	8875 1575 11150 1575
Wire Notes Line
	11150 1575 11150 575 
Wire Notes Line
	8875 575  8875 1575
Wire Notes Line
	8875 1725 8875 3000
Wire Notes Line
	11150 3000 11150 1725
Wire Notes Line
	8875 3000 11150 3000
Text Label 6500 2050 0    40   ~ 0
5V0
Connection ~ 2050 3450
Connection ~ 2325 3450
Wire Notes Line
	4075 575  675  575 
Wire Notes Line
	4075 3000 675  3000
Wire Notes Line
	4075 3150 675  3150
Wire Notes Line
	675  5050 4075 5050
Wire Notes Line
	675  5200 5575 5200
Wire Notes Line
	675  7100 5575 7100
Wire Notes Line
	5725 7100 8725 7100
Wire Notes Line
	5725 5200 8725 5200
Wire Notes Line
	5725 5050 8725 5050
Wire Notes Line
	8725 3150 5725 3150
Wire Notes Line
	5725 1725 8725 1725
Wire Notes Line
	8725 3000 5725 3000
Wire Notes Line
	8725 575  5725 575 
Wire Notes Line
	5725 1575 8725 1575
Text Label 1850 4150 0    40   ~ 0
Spk
Text Notes 8100 3925 0    30   ~ 0
Valve Footprint
Text Notes 8225 5975 0    30   ~ 0
Valve Footprint
NoConn ~ 4925 5350
NoConn ~ 4925 5550
Text Label 1075 3450 0    40   ~ 0
5V0
Text Notes 4425 6150 0    40   ~ 0
1 GND\n2 12V\n3 FG\n4 PWM\n5 NC
$Comp
L R_10K R5
U 1 1
P 3050 5975
F 0 "R5" H 3100 6150 50  0000 C CNN
F 1 "4k7" V 3055 5975 50  0000 C CNN
F 2 "r_0805" V 3155 5975 50  0001 C CNN
F 3 "" H 3050 5975 60  0001 C CNN
F 4 "RES 10K OHM 1/8W 5% CF AXIAL" H 3050 6075 60  0001 L CNN "Field4"
F 5 "0.125W, 1/8W" H 3050 6175 60  0001 L CNN "Field5"
F 6 "Axial" H 3050 6275 60  0001 L CNN "Field6"
F 7 "Stackpole Electronics Inc" H 3050 6375 60  0001 L CNN "Field7"
F 8 "CF18JT10K0" H 3050 6475 60  0001 L CNN "Field8"
F 9 "Digikey" H 3050 6575 60  0001 L CNN "Field9"
F 10 "CF18JT10K0CT-ND" H 3050 6675 60  0001 L CNN "Field10"
F 11 "http://www.digikey.com/product-detail/en/CF18JT10K0/CF18JT10K0CT-ND/2022766?cur=USD" H 3050 6775 60  0001 L CNN "Field11"
	1    3050 5975
	1    0    0    -1  
$EndComp
$Comp
L C C29
U 1 1
P 3050 6600
F 0 "C29" H 3075 6675 50  0000 L CNN
F 1 "100nF" H 3050 6500 50  0000 L CNN
F 2 "c_0805" H 3050 6600 50  0001 C CNN
F 3 "" H 3050 6600 60  0001 C CNN
F 4 "CAP FILM 0.1UF 63VDC RADIAL" H 3050 6800 60  0001 L CNN "Field4"
F 5 "100nF, 63V" H 3050 6900 60  0001 L CNN "Field5"
F 6 "R82" H 3050 7000 60  0001 L CNN "Field6"
F 7 "Kemet" H 3050 7100 60  0001 L CNN "Field7"
F 8 "R82DC3100AA50J" H 3050 7200 60  0001 L CNN "Field8"
F 9 "Digikey" H 3050 7300 60  0001 L CNN "Field9"
F 10 "399-5863-ND" H 3050 7400 60  0001 L CNN "Field10"
F 11 "http://www.digikey.com/product-detail/en/R82DC3100AA50J/399-5863-ND/2571298?cur=USD" H 3050 7500 60  0001 L CNN "Field11"
	1    3050 6600
	1    0    0    -1  
$EndComp
Text Label 3250 6275 0    40   ~ 0
Pump
Wire Wire Line
	3975 5350 3975 5450
Wire Wire Line
	3975 5450 4250 5450
NoConn ~ 4250 5550
Wire Wire Line
	4250 5650 4000 5650
Wire Wire Line
	4000 5650 4000 6275
NoConn ~ 4250 5750
NoConn ~ 4250 5850
Wire Notes Line
	5575 7100 5575 5200
Wire Wire Line
	4250 5350 4100 5350
Wire Wire Line
	4100 5350 4100 6925
Wire Wire Line
	4000 6275 3050 6275
Wire Wire Line
	3050 6225 3050 6475
Wire Wire Line
	3050 5650 3050 5725
Wire Wire Line
	1500 5650 3050 5650
Connection ~ 3050 6275
Wire Wire Line
	3550 6475 3550 5350
Connection ~ 3550 5350
Wire Wire Line
	3775 6475 3775 5350
Connection ~ 3775 5350
Wire Wire Line
	3775 6725 3775 6925
Connection ~ 3775 6925
Wire Wire Line
	3550 6725 3550 6925
Connection ~ 3550 6925
Text Label 1500 5650 0    40   ~ 0
5V0
Wire Wire Line
	1375 6975 1375 6925
Wire Wire Line
	2475 6625 2475 6525
Connection ~ 3050 6925
$EndSCHEMATC
